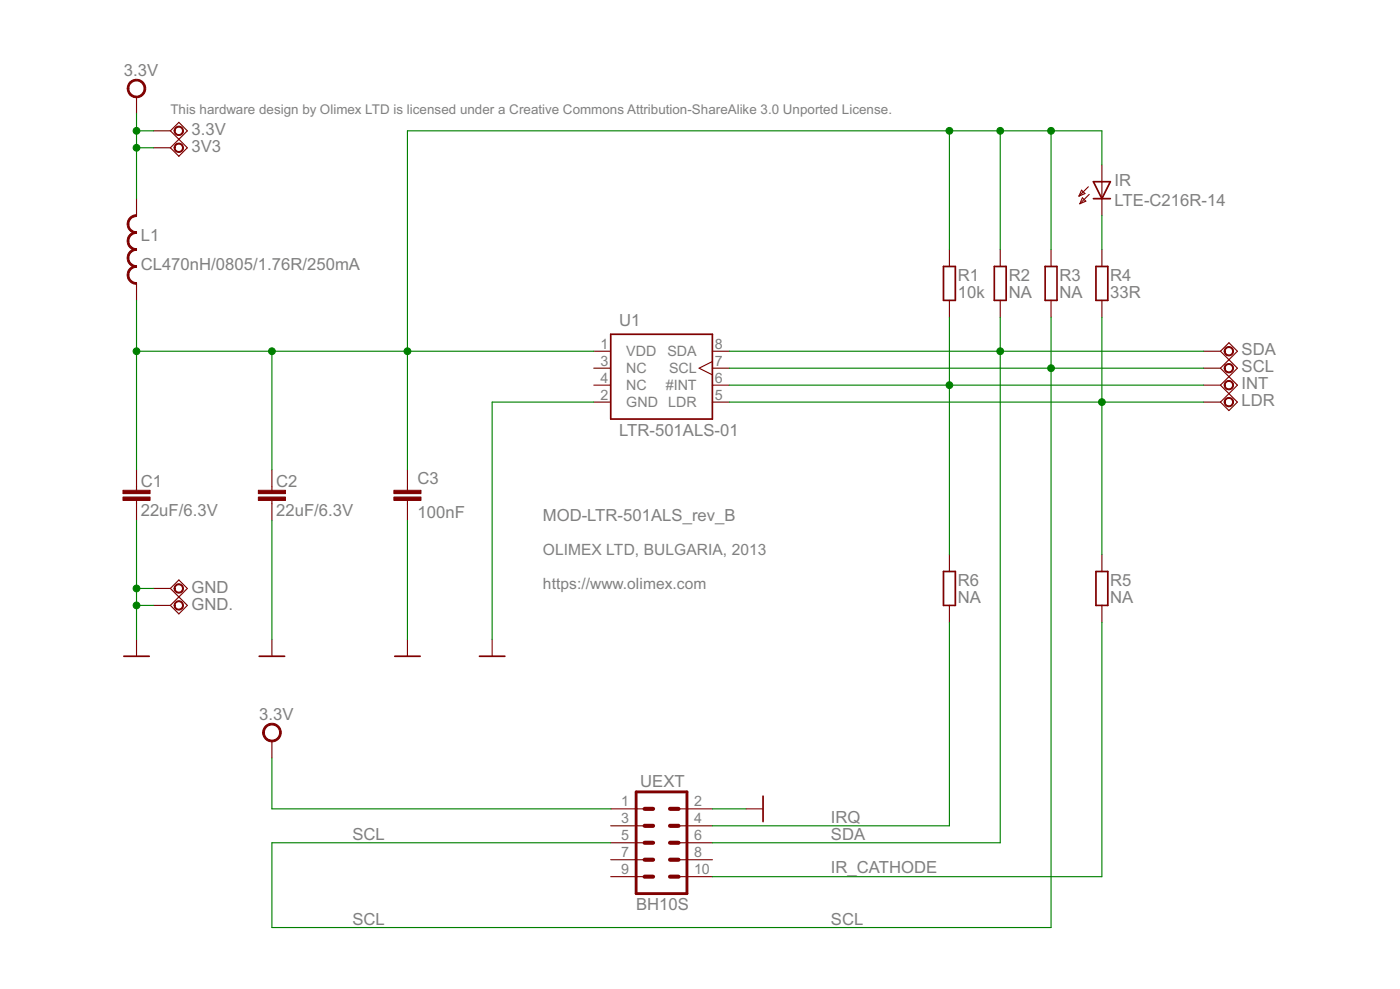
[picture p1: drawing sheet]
<svg xmlns="http://www.w3.org/2000/svg" width="210mm" height="148mm" viewBox="0 0 210 148" stroke-linecap="round" stroke-linejoin="round" font-family="sans-serif">
<g fill="none" stroke="#800000" stroke-width=".25">
<path d="M141.5 39.9h1.7v5.1h-1.7zM149.1 39.9h1.8v5.1h-1.8zM156.7 39.9h1.8v5.1h-1.8zM163.9 27.2h2.6l-1.3 2.6zM163.9 29.8h2.6M164.3 39.9h1.8v5.1h-1.8zM91.6 50.1h15.2v12.7h-15.2zM18.6 98.3h3.8M38.9 98.3h3.8M59.2 98.3h3.8M71.9 98.3h3.8M141.5 85.6h1.7v5.1h-1.7z"/>
<path d="M164.3 85.6h1.8v5.1h-1.8zM114.4 119.3v3.8"/>
</g>
<g fill="none" stroke="#800000" stroke-width=".17">
<path d="M20.5 14.5v2.6M23 19.6h2.5M25.5 19.6l1.3-1.3 1.3 1.3-2.6 2.5M25.5 19.6l2.6 2.5-1.3 1.3-1.3-1.3M20.5 29.8v2.5M23 22.1h2.5M142.3 37.4v2.5M150 37.4v2.5M157.6 37.4v2.5M162.2 28.5l.5 .5-.9 .4zM162.3 29.6l.5 .5-.9 .4zM163.2 28l-1.4 1.4"/>
<path d="M163.3 29.1l-1.4 1.4M165.2 24.7v7.6M165.2 37.4v2.5M20.5 42.5v2.5M89 55.2h2.6M89 52.6h2.6M89 57.7h2.6M106.8 55.2h2.5M106.8 52.6h2.5M106.8 57.7h2.5M106.8 54.2l-2 1 2 1M142.3 45v2.5"/>
<path d="M150 45v2.5M157.6 45v2.5M165.2 45v2.5M180.4 55.2h2.6M180.4 52.6h2.6M180.4 57.7h2.6M183 52.6l2.5 2.6-2.5 2.5M183 52.6l1.3-1.2 1.2 1.2-2.5 2.6M183 55.2l2.5 2.5-2.5 2.5M183 57.7l2.5 2.5-1.2 1.3-1.3-1.3M20.5 70.4v3M20.5 75v3"/>
<path d="M40.8 70.4v3M40.8 75v3M61.1 70.4v3M61.1 75v3M89 60.2h2.6M106.8 60.2h2.5M180.4 60.2h2.6M20.5 95.8v2.5M23 88.2h2.5M23 90.7h2.5M25.5 88.2l1.3-1.3 1.3 1.3-2.6 2.5M25.5 88.2l2.6 2.5-1.3 1.3-1.3-1.3"/>
<path d="M40.8 95.8v2.5M61.1 95.8v2.5M73.8 95.8v2.5M142.3 83.1v2.5M142.3 90.7v2.5M165.2 83.1v2.5M165.2 90.7v2.5M40.8 111v2.6M91.6 121.2h5M91.6 123.7h5M91.6 126.3h5M91.6 128.8h5"/>
<path d="M91.6 131.3h5M101.7 121.2h5.1M101.7 123.7h5.1M101.7 126.3h5.1M101.7 128.8h5.1M101.7 131.3h5.1M111.9 121.2h2.5"/>
</g>
<g fill="#800000" stroke="#800000" stroke-width=".15">
<path d="M38.7 74.5h4.1v.5h-4.1z"/>
<path d="M38.7 73.4h4.1v.6h-4.1z"/>
<path d="M18.4 74.5h4.1v.5h-4.1z"/>
<path d="M18.4 73.4h4.1v.6h-4.1z"/>
<path d="M59.1 74.5h4v.5h-4z"/>
<path d="M59.1 73.4h4v.6h-4z"/>
</g>
<g fill="#800000" stroke="#800000" stroke-width=".15">
<path d="M19.4 12.3a1.4 1.4 0 0 1 2.3 .2 1.4 1.4 0 0 1-.8 2.1 1.4 1.4 0 0 1-1.8-1.3h.2a1.14 1.14 0 0 1 1.7-1 1.14 1.14 0 0 1 .1 1.9 1.14 1.14 0 0 1-1.8-.7v-.2h-.2v-.4z" fill-rule="evenodd"/>
<path d="M39.8 108.8a1.4 1.4 0 0 1 2.2 .2 1.4 1.4 0 0 1-.9 2.1 1.4 1.4 0 0 1-1.7-1.4h.2a1.15 1.15 0 0 1 1.6-1 1.15 1.15 0 0 1 .3 1.9 1.15 1.15 0 0 1-1.8-.6l-.1-.3h-.2v-.3z" fill-rule="evenodd"/>
<path d="M26.3 19.2a.71 .71 0 0 1 1.1 0 .71 .71 0 0 1-.4 1.1 .71 .71 0 0 1-.9-.7h.1a.55 .55 0 0 1 .8-.5 .55 .55 0 0 1 .2 .9 .55 .55 0 0 1-.9-.2l-.1-.2h-.1z" fill-rule="evenodd"/>
<path d="M26.3 87.7a.71 .71 0 0 1 1.1 .1 .71 .71 0 0 1-.4 1.1 .71 .71 0 0 1-.9-.7h.1a.55 .55 0 0 1 .8-.6 .55 .55 0 0 1 .2 .9 .55 .55 0 0 1-.9-.2l-.1-.1h-.1z" fill-rule="evenodd"/>
<path d="M26.3 21.7a.71 .71 0 0 1 1.1 .1 .71 .71 0 0 1-.4 1 .71 .71 0 0 1-.9-.7h.1a.55 .55 0 0 1 .8-.5 .55 .55 0 0 1 .2 .9 .55 .55 0 0 1-.9-.2l-.1-.2h-.1z" fill-rule="evenodd"/>
<path d="M26.3 90.3a.71 .71 0 0 1 1.1 0 .71 .71 0 0 1-.4 1.1 .71 .71 0 0 1-.9-.7h.1a.55 .55 0 0 1 .8-.5 .55 .55 0 0 1 .2 .9 .55 .55 0 0 1-.9-.2l-.1-.2h-.1z" fill-rule="evenodd"/>
<path d="M183.7 54.7a.71 .71 0 0 1 1.1 .1 .71 .71 0 0 1-.3 1 .71 .71 0 0 1-1-.6h.2a.55 .55 0 0 1 .7-.6 .55 .55 0 0 1 .2 .9 .55 .55 0 0 1-.9-.1v-.2h-.2z" fill-rule="evenodd"/>
<path d="M183.7 52.2a.71 .71 0 0 1 1.1 0 .71 .71 0 0 1-.3 1.1 .71 .71 0 0 1-1-.7h.2a.55 .55 0 0 1 .7-.5 .55 .55 0 0 1 .2 .9 .55 .55 0 0 1-.9-.2v-.2h-.2z" fill-rule="evenodd"/>
<path d="M183.7 59.8a.71 .71 0 0 1 1.1 0 .71 .71 0 0 1-.3 1.1 .71 .71 0 0 1-1-.7h.2a.55 .55 0 0 1 .7-.5 .55 .55 0 0 1 .2 .9 .55 .55 0 0 1-.9-.2v-.2h-.2z" fill-rule="evenodd"/>
<path d="M183.7 57.2a.71 .71 0 0 1 1.1 .1 .71 .71 0 0 1-.3 1.1 .71 .71 0 0 1-1-.7h.2a.55 .55 0 0 1 .7-.5 .55 .55 0 0 1 .2 .9 .55 .55 0 0 1-.9-.2v-.2h-.2z" fill-rule="evenodd"/>
<path d="M19.5 32.6a1.28 1.28 0 0 1 1-.4v.2l-.3 .1a1.1 1.1 0 0 0-.9 1.1h-.2a1.28 1.28 0 0 1 .4-1z" fill-rule="evenodd"/>
<path d="M19.1 33.6h.2a1.1 1.1 0 0 0 1.2 1.1v.3a1.37 1.37 0 0 1-1.4-1.4z" fill-rule="evenodd"/>
<path d="M19.5 35.1a1.28 1.28 0 0 1 1-.4v.3a1.14 1.14 0 0 0-1.2 1.1h-.2a1.28 1.28 0 0 1 .4-1z" fill-rule="evenodd"/>
<path d="M19.1 36.1h.2a1.1 1.1 0 0 0 1.2 1.2v.2a1.37 1.37 0 0 1-1.4-1.4z" fill-rule="evenodd"/>
<path d="M19.5 37.7a1.28 1.28 0 0 1 1-.4v.2a1.14 1.14 0 0 0-1.2 1.2h-.2a1.28 1.28 0 0 1 .4-1z" fill-rule="evenodd"/>
<path d="M19.1 38.7h.2a1.1 1.1 0 0 0 1.2 1.1v.2a1.37 1.37 0 0 1-1.4-1.3z" fill-rule="evenodd"/>
<path d="M19.5 40.2a1.28 1.28 0 0 1 1-.4v.2a1.14 1.14 0 0 0-1.2 1.2h-.2a1.28 1.28 0 0 1 .4-1z" fill-rule="evenodd"/>
<path d="M19.1 41.2h.2a1.1 1.1 0 0 0 1.2 1.1v.3a1.37 1.37 0 0 1-1.4-1.4z" fill-rule="evenodd"/>
</g>
<path d="M95.4 118.6h7.6v15.3h-7.6z" fill="none" stroke="#800000" stroke-width=".42"/>
<path d="M96.6 131.3h1.3M96.6 128.8h1.3M96.6 126.3h1.3M96.6 123.7h1.3M96.6 121.2h1.3M100.5 131.3h1.2M100.5 128.8h1.2M100.5 126.3h1.2M100.5 123.7h1.2M100.5 121.2h1.2" fill="none" stroke="#800000" stroke-width=".61"/>
<g fill="none" stroke="#008000" stroke-width=".17">
<path d="M20.5 17.1v12.7M20.5 19.6h2.5M142.3 19.6v17.8M150 19.6v17.8M157.6 19.6v17.8M20.5 22.1h2.5M165.2 24.7v-5.1h-104.1v50.8M165.2 32.3v5.1M20.5 45v25.4M20.5 52.6h68.5M40.8 52.6v17.8M109.3 55.2h71.1"/>
<path d="M109.3 52.6h71.1M109.3 57.7h71.1M142.3 47.5v35.6M150 47.5v78.8h-43.2M157.6 47.5v91.5h-116.8v-12.7h50.8M165.2 47.5v35.6M20.5 78v17.8M40.8 78v17.8M61.1 78v17.8M89 60.2h-15.2v35.6M109.3 60.2h71.1M20.5 88.2h2.5"/>
<path d="M20.5 90.7h2.5M142.3 93.2v30.5h-35.5M165.2 93.2v38.1h-58.4M40.8 113.6v7.6h50.8M106.8 121.2h5.1"/>
</g>
<g fill="#008000" stroke="#008000" stroke-width=".15">
<circle cx="20.5" cy="88.2" r=".51"/>
<circle cx="20.5" cy="90.7" r=".51"/>
<circle cx="20.5" cy="19.6" r=".51"/>
<circle cx="20.5" cy="22.1" r=".51"/>
<circle cx="157.6" cy="55.2" r=".51"/>
<circle cx="150" cy="52.6" r=".51"/>
<circle cx="142.3" cy="57.7" r=".51"/>
<circle cx="165.2" cy="60.2" r=".51"/>
<circle cx="20.5" cy="52.6" r=".51"/>
<circle cx="40.8" cy="52.6" r=".51"/>
<circle cx="61.1" cy="52.6" r=".51"/>
<circle cx="150" cy="19.6" r=".51"/>
<circle cx="142.3" cy="19.6" r=".51"/>
<circle cx="157.6" cy="19.6" r=".51"/>
</g>
<g font-size="2.8" fill="#808080">
<text x="18.6" y="11.4">3.3V</text>
<text x="28.7" y="20.2">3.3V</text>
<text x="28.7" y="22.8">3V3</text>
<text x="167.1" y="27.9">IR</text>
<text x="167.1" y="30.9">LTE-C216R-14</text>
<text x="21.1" y="40.4">CL470nH/0805/1.76R/250mA</text>
<text x="21.1" y="36.1">L1</text>
<text x="143.6" y="44.6">10k</text>
<text x="143.6" y="42.1">R1</text>
<text x="151.2" y="44.6">NA</text>
<text x="151.2" y="42.1">R2</text>
<text x="158.9" y="44.6">NA</text>
<text x="158.9" y="42.1">R3</text>
<text x="166.5" y="44.6">33R</text>
<text x="166.5" y="42.1">R4</text>
<text x="92.8" y="48.8">U1</text>
<text x="186.2" y="53.3">SDA</text>
<text x="186.2" y="55.8">SCL</text>
<text x="186.2" y="58.3">INT</text>
<text x="92.8" y="65.3">LTR-501ALS-01</text>
<text x="186.2" y="60.9">LDR</text>
<text x="21.1" y="77.2">22uF/6.3V</text>
<text x="21.1" y="72.9">C1</text>
<text x="41.4" y="77.2">22uF/6.3V</text>
<text x="41.4" y="72.9">C2</text>
<text x="62.6" y="77.6">100nF</text>
<text x="62.6" y="72.6">C3</text>
<text x="81.4" y="78">MOD-LTR-501ALS_rev_B</text>
<text x="28.7" y="88.8">GND</text>
<text x="143.6" y="87.8">R6</text>
<text x="166.5" y="87.8">R5</text>
<text x="28.7" y="91.3">GND.</text>
<text x="143.6" y="90.3">NA</text>
<text x="166.5" y="90.3">NA</text>
<text x="38.9" y="107.8">3.3V</text>
<text x="96" y="117.9">UEXT</text>
<text x="52.8" y="125.9">SCL</text>
<text x="124.6" y="125.9">SDA</text>
<text x="124.6" y="123.3">IRQ</text>
<text x="124.6" y="130.8">IR_CATHODE</text>
<text x="95.4" y="136.3">BH10S</text>
<text x="52.8" y="138.6">SCL</text>
<text x="124.6" y="138.6">SCL</text>
</g>
<g font-size="2.6" fill="#808080">
<text x="81.4" y="83.1">OLIMEX LTD, BULGARIA, 2013</text>
<text x="81.4" y="88.2">https://www.olimex.com</text>
</g>
<g font-size="2.4" fill="#808080">
<text x="90" y="52.3">1</text>
<text x="93.9" y="53.4">VDD</text>
<text x="100.1" y="53.4">SDA</text>
<text x="107.2" y="52.3">8</text>
<text x="90" y="59.9">2</text>
<text x="90" y="54.8">3</text>
<text x="90" y="57.3">4</text>
<text x="93.9" y="55.9">NC</text>
<text x="93.9" y="58.5">NC</text>
<text x="99.8" y="58.5">#INT</text>
<text x="100.3" y="55.9">SCL</text>
<text x="107.2" y="59.9">5</text>
<text x="107.2" y="57.3">6</text>
<text x="107.2" y="54.8">7</text>
<text x="93.9" y="61">GND LDR</text>
<text x="93.1" y="120.8">1</text>
<text x="93.1" y="123.4">3</text>
<text x="93.1" y="125.9">5</text>
<text x="104.1" y="120.8">2</text>
<text x="104.1" y="123.4">4</text>
<text x="104.1" y="125.9">6</text>
<text x="93.1" y="128.4">7</text>
<text x="93.1" y="131">9</text>
<text x="104.1" y="128.4">8</text>
<text x="104.1" y="131">10</text>
</g>
<text font-size="2.2" fill="#808080" x="25.5" y="17.1">This hardware design by Olimex LTD is licensed under a Creative Commons Attribution-ShareAlike 3.0 Unported License.</text>
</svg>
